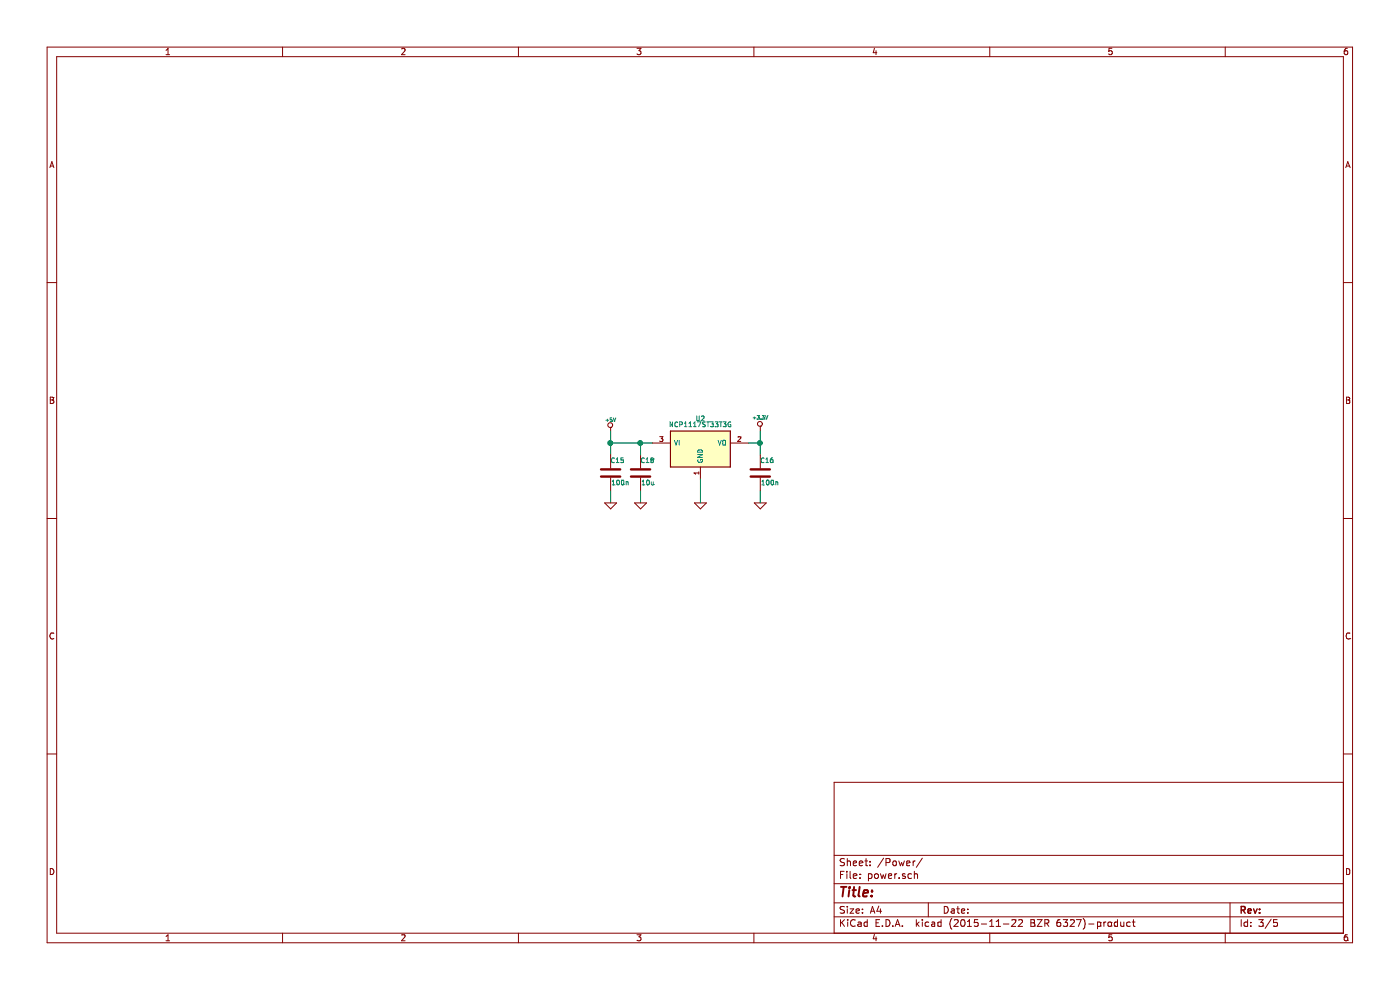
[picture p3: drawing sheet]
EESchema Schematic File Version 2
LIBS:quad-serial-rescue
LIBS:power
LIBS:device
LIBS:transistors
LIBS:conn
LIBS:linear
LIBS:regul
LIBS:74xx
LIBS:cmos4000
LIBS:adc-dac
LIBS:memory
LIBS:xilinx
LIBS:microcontrollers
LIBS:dsp
LIBS:microchip
LIBS:analog_switches
LIBS:motorola
LIBS:texas
LIBS:intel
LIBS:audio
LIBS:interface
LIBS:digital-audio
LIBS:philips
LIBS:display
LIBS:cypress
LIBS:siliconi
LIBS:opto
LIBS:atmel
LIBS:contrib
LIBS:valves
LIBS:FTDI
LIBS:esd_protection
LIBS:usb-connectors
LIBS:quad-serial-cache
EELAYER 25 0
EELAYER END
$Descr A4 11693 8268
encoding utf-8
Sheet 3 5
Title ""
Date ""
Rev ""
Comp ""
Comment1 ""
Comment2 ""
Comment3 ""
Comment4 ""
$EndDescr
$Comp
L NCP1117ST33T3G U2
U 1 1
P 5850 3750
F 0 "U2" H 5850 4000 40  0000 C CNN
F 1 "NCP1117ST33T3G" H 5850 3950 40  0000 C CNN
F 2 "TO_SOT_Packages_SMD:SOT-223" H 5850 3750 60  0001 C CNN
F 3 "" H 5850 3750 60  0000 C CNN
	1    5850 3750
	1    0    0    -1  
$EndComp
$Comp
L +3.3V #PWR032
U 1 1
P 6350 3600
F 0 "#PWR032" H 6350 3560 30  0001 C CNN
F 1 "+3.3V" H 6350 3710 30  0000 C CNN
F 2 "" H 6350 3600 60  0000 C CNN
F 3 "" H 6350 3600 60  0000 C CNN
	1    6350 3600
	1    0    0    -1  
$EndComp
Wire Wire Line
	6250 3700 6350 3700
Wire Wire Line
	6350 3600 6350 3800
$Comp
L GND #PWR033
U 1 1
P 5850 4200
F 0 "#PWR033" H 5850 4200 30  0001 C CNN
F 1 "GND" H 5850 4130 30  0001 C CNN
F 2 "" H 5850 4200 60  0000 C CNN
F 3 "" H 5850 4200 60  0000 C CNN
	1    5850 4200
	1    0    0    -1  
$EndComp
$Comp
L +5V #PWR034
U 1 1
P 5100 3600
F 0 "#PWR034" H 5100 3690 20  0001 C CNN
F 1 "+5V" H 5100 3690 30  0000 C CNN
F 2 "" H 5100 3600 60  0000 C CNN
F 3 "" H 5100 3600 60  0000 C CNN
	1    5100 3600
	1    0    0    -1  
$EndComp
Wire Wire Line
	5100 3700 5450 3700
Wire Wire Line
	5100 3600 5100 3800
$Comp
L C C15
U 1 1
P 5100 3950
AR Path="/56B49834" Ref="C15"  Part="1" 
AR Path="/56B49637/56B49834" Ref="C15"  Part="1" 
F 0 "C15" H 5100 4050 40  0000 L CNN
F 1 "100n" H 5106 3865 40  0000 L CNN
F 2 "Capacitors_SMD:C_0603_HandSoldering" H 5138 3800 30  0001 C CNN
F 3 "" H 5100 3950 60  0000 C CNN
	1    5100 3950
	1    0    0    -1  
$EndComp
$Comp
L C C16
U 1 1
P 6350 3950
AR Path="/56B4983B" Ref="C16"  Part="1" 
AR Path="/56B49637/56B4983B" Ref="C16"  Part="1" 
F 0 "C16" H 6350 4050 40  0000 L CNN
F 1 "100n" H 6356 3865 40  0000 L CNN
F 2 "Capacitors_SMD:C_0603_HandSoldering" H 6388 3800 30  0001 C CNN
F 3 "" H 6350 3950 60  0000 C CNN
	1    6350 3950
	1    0    0    -1  
$EndComp
Connection ~ 5100 3700
Connection ~ 6350 3700
Wire Wire Line
	5100 4200 5100 4100
$Comp
L GND #PWR035
U 1 1
P 6350 4200
F 0 "#PWR035" H 6350 4200 30  0001 C CNN
F 1 "GND" H 6350 4130 30  0001 C CNN
F 2 "" H 6350 4200 60  0000 C CNN
F 3 "" H 6350 4200 60  0000 C CNN
	1    6350 4200
	1    0    0    -1  
$EndComp
$Comp
L GND #PWR036
U 1 1
P 5100 4200
F 0 "#PWR036" H 5100 4200 30  0001 C CNN
F 1 "GND" H 5100 4130 30  0001 C CNN
F 2 "" H 5100 4200 60  0000 C CNN
F 3 "" H 5100 4200 60  0000 C CNN
	1    5100 4200
	1    0    0    -1  
$EndComp
$Comp
L C C18
U 1 1
P 5350 3950
AR Path="/56E95067" Ref="C18"  Part="1" 
AR Path="/56B49637/56E95067" Ref="C18"  Part="1" 
F 0 "C18" H 5350 4050 40  0000 L CNN
F 1 "10u" H 5356 3865 40  0000 L CNN
F 2 "Capacitors_SMD:C_0805_HandSoldering" H 5388 3800 30  0001 C CNN
F 3 "" H 5350 3950 60  0000 C CNN
	1    5350 3950
	1    0    0    -1  
$EndComp
Wire Wire Line
	5350 3800 5350 3700
Connection ~ 5350 3700
Wire Wire Line
	5350 4200 5350 4100
$Comp
L GND #PWR037
U 1 1
P 5350 4200
F 0 "#PWR037" H 5350 4200 30  0001 C CNN
F 1 "GND" H 5350 4130 30  0001 C CNN
F 2 "" H 5350 4200 60  0000 C CNN
F 3 "" H 5350 4200 60  0000 C CNN
	1    5350 4200
	1    0    0    -1  
$EndComp
Wire Wire Line
	6350 4200 6350 4100
Wire Wire Line
	5850 4200 5850 4000
$EndSCHEMATC
